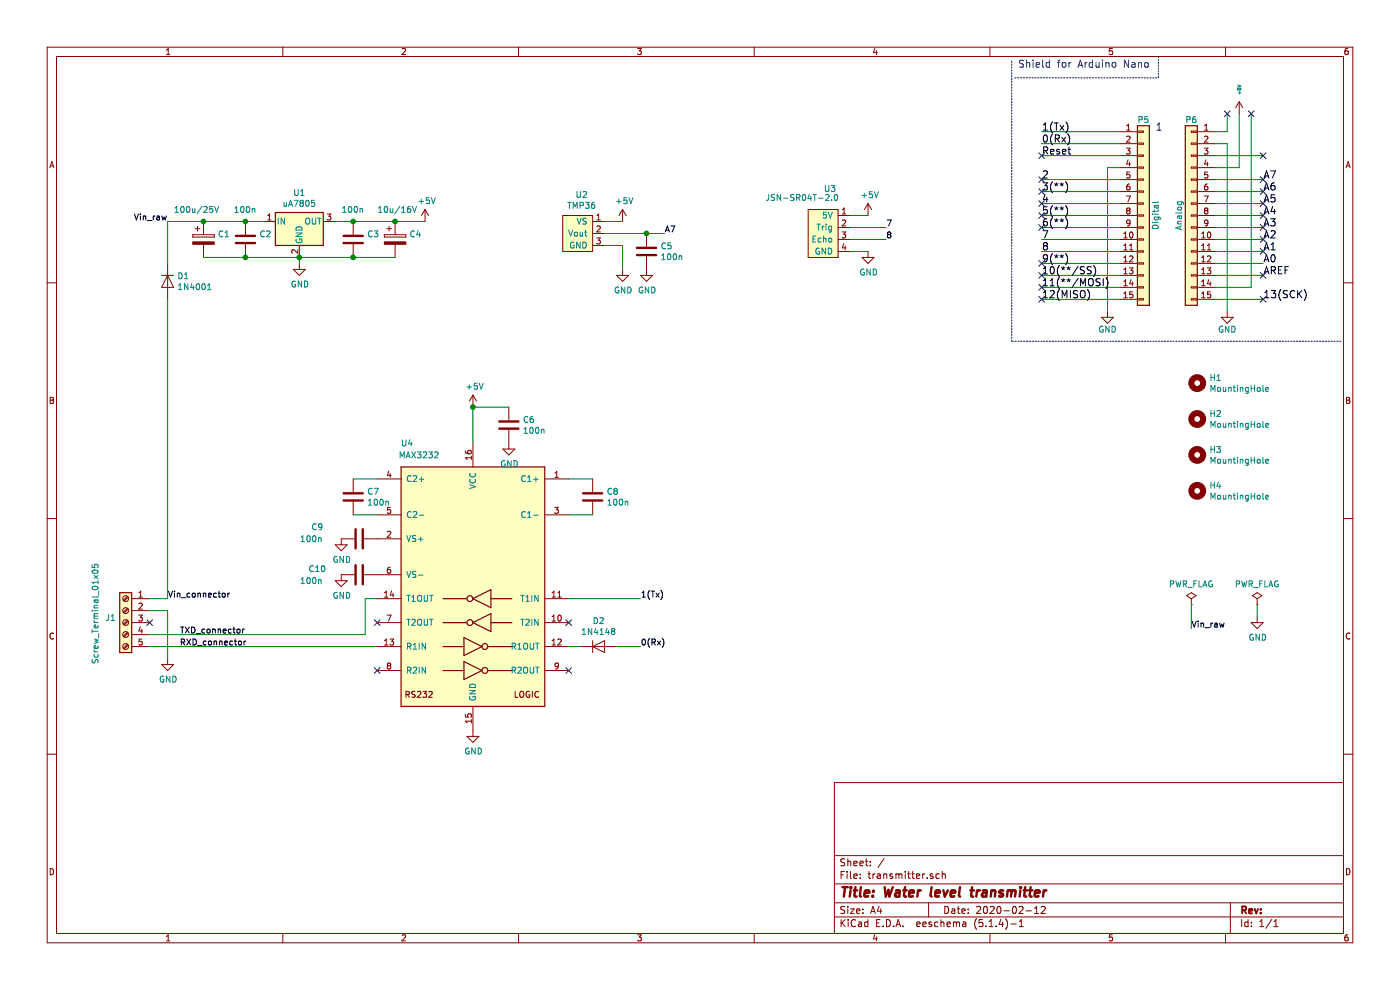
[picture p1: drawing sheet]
EESchema Schematic File Version 4
LIBS:transmitter-cache
EELAYER 30 0
EELAYER END
$Descr A4 11693 8268
encoding utf-8
Sheet 1 1
Title "Water level transmitter"
Date "2020-02-12"
Rev ""
Comp ""
Comment1 ""
Comment2 ""
Comment3 ""
Comment4 ""
$EndDescr
Text Label 8700 1100 0    60   ~ 0
1(Tx)
Text Label 8700 1200 0    60   ~ 0
0(Rx)
Text Label 8700 1300 0    60   ~ 0
Reset
Text Label 8700 1500 0    60   ~ 0
2
Text Label 8700 1600 0    60   ~ 0
3(**)
Text Label 8700 1700 0    60   ~ 0
4
Text Label 8700 1800 0    60   ~ 0
5(**)
Text Label 8700 1900 0    60   ~ 0
6(**)
Text Label 8700 2000 0    60   ~ 0
7
Text Label 8700 2100 0    60   ~ 0
8
Text Label 8700 2200 0    60   ~ 0
9(**)
Text Label 8700 2300 0    60   ~ 0
10(**/SS)
Text Label 8700 2400 0    60   ~ 0
11(**/MOSI)
Text Label 8700 2500 0    60   ~ 0
12(MISO)
Text Label 10550 2500 0    60   ~ 0
13(SCK)
Text Label 10550 2200 0    60   ~ 0
A0
Text Label 10550 2100 0    60   ~ 0
A1
Text Label 10550 2000 0    60   ~ 0
A2
Text Label 10550 1900 0    60   ~ 0
A3
Text Label 10550 1800 0    60   ~ 0
A4
Text Label 10550 1700 0    60   ~ 0
A5
Text Label 10550 1600 0    60   ~ 0
A6
Text Label 10550 1500 0    60   ~ 0
A7
Text Label 10550 2300 0    60   ~ 0
AREF
Text Notes 8500 575  0    60   ~ 0
Shield for Arduino Nano
Wire Notes Line
	8475 650  9675 650 
Wire Notes Line
	9675 650  9675 475 
$Comp
L Connector_Generic:Conn_01x15 P5
U 1 1
P 9550 1800
F 0 "P5" H 9550 2600 50  0000 C CNN
F 1 "Digital" V 9650 1800 50  0000 C CNN
F 2 "MyFootprints:Socket_Strip_Arduino_1x15" H 9550 1800 50  0001 C CNN
F 3 "" H 9550 1800 50  0000 C CNN
	1    9550 1800
	1    0    0    -1  
$EndComp
$Comp
L Connector_Generic:Conn_01x15 P6
U 1 1
P 9950 1800
F 0 "P6" H 9950 2600 50  0000 C CNN
F 1 "Analog" V 10050 1800 50  0000 C CNN
F 2 "MyFootprints:Socket_Strip_Arduino_1x15" H 9950 1800 50  0001 C CNN
F 3 "" H 9950 1800 50  0000 C CNN
	1    9950 1800
	-1   0    0    -1  
$EndComp
$Comp
L power:GND #PWR010
U 1 1
P 9250 2600
F 0 "#PWR010" H 9250 2350 50  0001 C CNN
F 1 "GND" H 9250 2450 50  0000 C CNN
F 2 "" H 9250 2600 50  0000 C CNN
F 3 "" H 9250 2600 50  0000 C CNN
	1    9250 2600
	1    0    0    -1  
$EndComp
Wire Wire Line
	9350 1400 9250 1400
Wire Wire Line
	9250 1400 9250 2600
Wire Wire Line
	9350 1100 8700 1100
Wire Wire Line
	8700 1200 9350 1200
Wire Wire Line
	9350 1300 8700 1300
Wire Wire Line
	8700 1500 9350 1500
Wire Wire Line
	9350 1600 8700 1600
Wire Wire Line
	8700 1700 9350 1700
Wire Wire Line
	9350 1800 8700 1800
Wire Wire Line
	8700 1900 9350 1900
Wire Wire Line
	9350 2000 8700 2000
Wire Wire Line
	8700 2100 9350 2100
Wire Wire Line
	9350 2200 8700 2200
Wire Wire Line
	8700 2300 9350 2300
Wire Wire Line
	9350 2400 8700 2400
Wire Wire Line
	8700 2500 9350 2500
$Comp
L power:GND #PWR011
U 1 1
P 10250 2600
F 0 "#PWR011" H 10250 2350 50  0001 C CNN
F 1 "GND" H 10250 2450 50  0000 C CNN
F 2 "" H 10250 2600 50  0000 C CNN
F 3 "" H 10250 2600 50  0000 C CNN
	1    10250 2600
	1    0    0    -1  
$EndComp
Wire Wire Line
	10250 2600 10250 1200
Wire Wire Line
	10250 1200 10150 1200
Wire Wire Line
	10150 1100 10250 1100
Wire Wire Line
	10250 1100 10250 950 
$Comp
L power:+5V #PWR01
U 1 1
P 10350 950
F 0 "#PWR01" H 10350 800 50  0001 C CNN
F 1 "+5V" V 10350 1150 28  0000 C CNN
F 2 "" H 10350 950 50  0000 C CNN
F 3 "" H 10350 950 50  0000 C CNN
	1    10350 950 
	1    0    0    -1  
$EndComp
Wire Wire Line
	10350 950  10350 1400
Wire Wire Line
	10350 1400 10150 1400
Wire Wire Line
	10450 950  10450 2400
Wire Wire Line
	10450 2400 10150 2400
Wire Wire Line
	10550 1300 10150 1300
Wire Wire Line
	10150 1500 10550 1500
Wire Wire Line
	10550 1600 10150 1600
Wire Wire Line
	10550 1700 10150 1700
Wire Wire Line
	10150 1800 10550 1800
Wire Wire Line
	10550 1900 10150 1900
Wire Wire Line
	10550 2000 10150 2000
Wire Wire Line
	10150 2100 10550 2100
Wire Wire Line
	10550 2200 10150 2200
Wire Wire Line
	10550 2300 10150 2300
Wire Wire Line
	10150 2500 10550 2500
Wire Notes Line
	11200 2850 8450 2850
Wire Notes Line
	8450 2850 8450 500 
Text Notes 9650 1100 0    60   ~ 0
1
$Comp
L Connector:Screw_Terminal_01x05 J1
U 1 1
P 1050 5200
F 0 "J1" H 1130 5242 50  0000 L CNN
F 1 "Screw_Terminal_01x05" V 1300 4850 50  0000 L CNN
F 2 "TerminalBlock_MetzConnect:TerminalBlock_MetzConnect_Type101_RT01605HBWC_1x05_P5.08mm_Horizontal" H 1050 5200 50  0001 C CNN
F 3 "~" H 1050 5200 50  0001 C CNN
	1    1050 5200
	-1   0    0    -1  
$EndComp
$Comp
L MyLib:TMP36 U2
U 1 1
P 4800 1950
F 0 "U2" H 4858 2275 50  0000 C CNN
F 1 "TMP36" H 4858 2184 50  0000 C CNN
F 2 "Package_TO_SOT_THT:TO-92" H 4800 1950 50  0001 C CNN
F 3 "" H 4800 1950 50  0001 C CNN
	1    4800 1950
	1    0    0    -1  
$EndComp
$Comp
L MyLib:JSN-SR04T-2.0 U3
U 1 1
P 6900 1950
F 0 "U3" H 6933 2325 50  0000 C CNN
F 1 "JSN-SR04T-2.0" H 6700 2250 50  0000 C CNN
F 2 "MyFootprints:JSN-SR04T-2.0-Vertical" H 7000 2250 50  0001 C CNN
F 3 "" H 7000 2250 50  0001 C CNN
	1    6900 1950
	1    0    0    -1  
$EndComp
$Comp
L Regulator_Linear:uA7805 U1
U 1 1
P 2500 1850
F 0 "U1" H 2500 2092 50  0000 C CNN
F 1 "uA7805" H 2500 2001 50  0000 C CNN
F 2 "Package_TO_SOT_THT:TO-220-3_Horizontal_TabDown" H 2525 1700 50  0001 L CIN
F 3 "http://www.ti.com/lit/ds/symlink/ua78.pdf" H 2500 1800 50  0001 C CNN
	1    2500 1850
	1    0    0    -1  
$EndComp
$Comp
L Diode:1N4148 D2
U 1 1
P 5000 5400
F 0 "D2" H 5000 5616 50  0000 C CNN
F 1 "1N4148" H 5000 5525 50  0000 C CNN
F 2 "Diode_THT:D_DO-35_SOD27_P7.62mm_Horizontal" H 5000 5225 50  0001 C CNN
F 3 "https://assets.nexperia.com/documents/data-sheet/1N4148_1N4448.pdf" H 5000 5400 50  0001 C CNN
	1    5000 5400
	1    0    0    -1  
$EndComp
$Comp
L Device:C C2
U 1 1
P 2050 2000
F 0 "C2" H 2165 2046 50  0000 L CNN
F 1 "100n" H 1950 2250 50  0000 L CNN
F 2 "Capacitor_THT:C_Rect_L7.0mm_W2.0mm_P5.00mm" H 2088 1850 50  0001 C CNN
F 3 "~" H 2050 2000 50  0001 C CNN
	1    2050 2000
	1    0    0    -1  
$EndComp
$Comp
L Device:C C3
U 1 1
P 2950 2000
F 0 "C3" H 3065 2046 50  0000 L CNN
F 1 "100n" H 2850 2250 50  0000 L CNN
F 2 "Capacitor_THT:C_Rect_L7.0mm_W2.0mm_P5.00mm" H 2988 1850 50  0001 C CNN
F 3 "~" H 2950 2000 50  0001 C CNN
	1    2950 2000
	1    0    0    -1  
$EndComp
$Comp
L Device:CP C4
U 1 1
P 3300 2000
F 0 "C4" H 3418 2046 50  0000 L CNN
F 1 "10u/16V" H 3150 2250 50  0000 L CNN
F 2 "Capacitor_THT:CP_Radial_D8.0mm_P5.00mm" H 3338 1850 50  0001 C CNN
F 3 "~" H 3300 2000 50  0001 C CNN
	1    3300 2000
	1    0    0    -1  
$EndComp
$Comp
L Device:CP C1
U 1 1
P 1700 2000
F 0 "C1" H 1818 2046 50  0000 L CNN
F 1 "100u/25V" H 1450 2250 50  0000 L CNN
F 2 "Capacitor_THT:CP_Radial_D8.0mm_P5.00mm" H 1738 1850 50  0001 C CNN
F 3 "~" H 1700 2000 50  0001 C CNN
	1    1700 2000
	1    0    0    -1  
$EndComp
$Comp
L Device:C C5
U 1 1
P 5400 2100
F 0 "C5" H 5515 2146 50  0000 L CNN
F 1 "100n" H 5515 2055 50  0000 L CNN
F 2 "Capacitor_THT:C_Rect_L7.0mm_W2.0mm_P5.00mm" H 5438 1950 50  0001 C CNN
F 3 "~" H 5400 2100 50  0001 C CNN
	1    5400 2100
	1    0    0    -1  
$EndComp
$Comp
L Device:C C6
U 1 1
P 4250 3550
F 0 "C6" H 4365 3596 50  0000 L CNN
F 1 "100n" H 4365 3505 50  0000 L CNN
F 2 "Capacitor_THT:C_Rect_L7.0mm_W2.0mm_P5.00mm" H 4288 3400 50  0001 C CNN
F 3 "~" H 4250 3550 50  0001 C CNN
	1    4250 3550
	1    0    0    -1  
$EndComp
$Comp
L Device:C C8
U 1 1
P 4950 4150
F 0 "C8" H 5065 4196 50  0000 L CNN
F 1 "100n" H 5065 4105 50  0000 L CNN
F 2 "Capacitor_THT:C_Rect_L7.0mm_W2.0mm_P5.00mm" H 4988 4000 50  0001 C CNN
F 3 "~" H 4950 4150 50  0001 C CNN
	1    4950 4150
	1    0    0    -1  
$EndComp
$Comp
L Device:C C7
U 1 1
P 2950 4150
F 0 "C7" H 3065 4196 50  0000 L CNN
F 1 "100n" H 3065 4105 50  0000 L CNN
F 2 "Capacitor_THT:C_Rect_L7.0mm_W2.0mm_P5.00mm" H 2988 4000 50  0001 C CNN
F 3 "~" H 2950 4150 50  0001 C CNN
	1    2950 4150
	1    0    0    -1  
$EndComp
$Comp
L Device:C C9
U 1 1
P 3000 4500
F 0 "C9" V 2900 4150 50  0000 C CNN
F 1 "100n" V 3000 4100 50  0000 C CNN
F 2 "Capacitor_THT:C_Rect_L7.0mm_W2.0mm_P5.00mm" H 3038 4350 50  0001 C CNN
F 3 "~" H 3000 4500 50  0001 C CNN
	1    3000 4500
	0    1    1    0   
$EndComp
$Comp
L Device:C C10
U 1 1
P 3000 4800
F 0 "C10" V 2950 4450 50  0000 C CNN
F 1 "100n" V 3050 4400 50  0000 C CNN
F 2 "Capacitor_THT:C_Rect_L7.0mm_W2.0mm_P5.00mm" H 3038 4650 50  0001 C CNN
F 3 "~" H 3000 4800 50  0001 C CNN
	1    3000 4800
	0    1    1    0   
$EndComp
$Comp
L power:GND #PWR018
U 1 1
P 1400 5500
F 0 "#PWR018" H 1400 5250 50  0001 C CNN
F 1 "GND" H 1405 5327 50  0000 C CNN
F 2 "" H 1400 5500 50  0001 C CNN
F 3 "" H 1400 5500 50  0001 C CNN
	1    1400 5500
	1    0    0    -1  
$EndComp
$Comp
L power:GND #PWR07
U 1 1
P 2500 2200
F 0 "#PWR07" H 2500 1950 50  0001 C CNN
F 1 "GND" H 2505 2027 50  0000 C CNN
F 2 "" H 2500 2200 50  0001 C CNN
F 3 "" H 2500 2200 50  0001 C CNN
	1    2500 2200
	1    0    0    -1  
$EndComp
Wire Wire Line
	2500 2150 2500 2200
Wire Wire Line
	1700 2150 2050 2150
Wire Wire Line
	2050 2150 2500 2150
Connection ~ 2050 2150
Connection ~ 2500 2150
Wire Wire Line
	2500 2150 2950 2150
Wire Wire Line
	2950 2150 3300 2150
Connection ~ 2950 2150
Wire Wire Line
	1250 5000 1400 5000
Wire Wire Line
	1700 1850 2050 1850
Connection ~ 1700 1850
Wire Wire Line
	2050 1850 2200 1850
Connection ~ 2050 1850
Wire Wire Line
	2800 1850 2950 1850
Wire Wire Line
	2950 1850 3300 1850
Connection ~ 2950 1850
$Comp
L Diode:1N4001 D1
U 1 1
P 1400 2350
F 0 "D1" V 1354 2429 50  0000 L CNN
F 1 "1N4001" V 1445 2429 50  0000 L CNN
F 2 "Diode_THT:D_DO-41_SOD81_P10.16mm_Horizontal" H 1400 2175 50  0001 C CNN
F 3 "http://www.vishay.com/docs/88503/1n4001.pdf" H 1400 2350 50  0001 C CNN
	1    1400 2350
	0    1    1    0   
$EndComp
Wire Wire Line
	1400 1850 1400 2200
Wire Wire Line
	1400 1850 1700 1850
Text Label 1400 5000 0    50   ~ 0
Vin_connector
$Comp
L power:+5V #PWR04
U 1 1
P 3550 1850
F 0 "#PWR04" H 3550 1700 50  0001 C CNN
F 1 "+5V" H 3565 2023 50  0000 C CNN
F 2 "" H 3550 1850 50  0001 C CNN
F 3 "" H 3550 1850 50  0001 C CNN
	1    3550 1850
	1    0    0    -1  
$EndComp
Connection ~ 3300 1850
$Comp
L power:+5V #PWR05
U 1 1
P 5200 1850
F 0 "#PWR05" H 5200 1700 50  0001 C CNN
F 1 "+5V" H 5215 2023 50  0000 C CNN
F 2 "" H 5200 1850 50  0001 C CNN
F 3 "" H 5200 1850 50  0001 C CNN
	1    5200 1850
	1    0    0    -1  
$EndComp
$Comp
L power:GND #PWR08
U 1 1
P 5200 2250
F 0 "#PWR08" H 5200 2000 50  0001 C CNN
F 1 "GND" H 5205 2077 50  0000 C CNN
F 2 "" H 5200 2250 50  0001 C CNN
F 3 "" H 5200 2250 50  0001 C CNN
	1    5200 2250
	1    0    0    -1  
$EndComp
$Comp
L power:GND #PWR09
U 1 1
P 5400 2250
F 0 "#PWR09" H 5400 2000 50  0001 C CNN
F 1 "GND" H 5405 2077 50  0000 C CNN
F 2 "" H 5400 2250 50  0001 C CNN
F 3 "" H 5400 2250 50  0001 C CNN
	1    5400 2250
	1    0    0    -1  
$EndComp
Text Label 5550 1950 0    50   ~ 0
A7
$Comp
L power:+5V #PWR03
U 1 1
P 7250 1800
F 0 "#PWR03" H 7250 1650 50  0001 C CNN
F 1 "+5V" H 7265 1973 50  0000 C CNN
F 2 "" H 7250 1800 50  0001 C CNN
F 3 "" H 7250 1800 50  0001 C CNN
	1    7250 1800
	1    0    0    -1  
$EndComp
Wire Wire Line
	7250 1800 7100 1800
Connection ~ 5400 1950
Wire Wire Line
	5400 1950 5550 1950
Wire Wire Line
	5200 2250 5200 2050
$Comp
L power:GND #PWR06
U 1 1
P 7250 2100
F 0 "#PWR06" H 7250 1850 50  0001 C CNN
F 1 "GND" H 7255 1927 50  0000 C CNN
F 2 "" H 7250 2100 50  0001 C CNN
F 3 "" H 7250 2100 50  0001 C CNN
	1    7250 2100
	1    0    0    -1  
$EndComp
Wire Wire Line
	7250 2100 7100 2100
Wire Wire Line
	7100 1900 7400 1900
Text Label 7400 1900 0    50   ~ 0
7
Wire Wire Line
	7100 2000 7400 2000
Text Label 7400 2000 0    50   ~ 0
8
$Comp
L power:+5V #PWR012
U 1 1
P 3950 3400
F 0 "#PWR012" H 3950 3250 50  0001 C CNN
F 1 "+5V" H 3965 3573 50  0000 C CNN
F 2 "" H 3950 3400 50  0001 C CNN
F 3 "" H 3950 3400 50  0001 C CNN
	1    3950 3400
	1    0    0    -1  
$EndComp
Wire Wire Line
	3950 3700 3950 3400
Wire Wire Line
	3950 3400 4250 3400
$Comp
L power:GND #PWR013
U 1 1
P 4250 3700
F 0 "#PWR013" H 4250 3450 50  0001 C CNN
F 1 "GND" H 4255 3527 50  0000 C CNN
F 2 "" H 4250 3700 50  0001 C CNN
F 3 "" H 4250 3700 50  0001 C CNN
	1    4250 3700
	1    0    0    -1  
$EndComp
Wire Wire Line
	2950 4000 3150 4000
Wire Wire Line
	2950 4300 3150 4300
Wire Wire Line
	4750 4000 4950 4000
Wire Wire Line
	4750 4300 4950 4300
$Comp
L power:GND #PWR015
U 1 1
P 2850 4800
F 0 "#PWR015" H 2850 4550 50  0001 C CNN
F 1 "GND" H 2855 4627 50  0000 C CNN
F 2 "" H 2850 4800 50  0001 C CNN
F 3 "" H 2850 4800 50  0001 C CNN
	1    2850 4800
	1    0    0    -1  
$EndComp
$Comp
L power:GND #PWR014
U 1 1
P 2850 4500
F 0 "#PWR014" H 2850 4250 50  0001 C CNN
F 1 "GND" H 2855 4327 50  0000 C CNN
F 2 "" H 2850 4500 50  0001 C CNN
F 3 "" H 2850 4500 50  0001 C CNN
	1    2850 4500
	1    0    0    -1  
$EndComp
$Comp
L Interface_UART:MAX3232 U4
U 1 1
P 3950 4900
F 0 "U4" H 4500 6100 50  0000 C CNN
F 1 "MAX3232" H 4400 6000 50  0000 C CNN
F 2 "Package_DIP:DIP-16_W7.62mm_LongPads" H 4000 3850 50  0001 L CNN
F 3 "https://datasheets.maximintegrated.com/en/ds/MAX3222-MAX3241.pdf" H 3950 5000 50  0001 C CNN
	1    3950 4900
	-1   0    0    -1  
$EndComp
Wire Wire Line
	4850 5400 4750 5400
Wire Wire Line
	5150 5400 5350 5400
Wire Wire Line
	4750 5000 5350 5000
Wire Wire Line
	5050 2050 5200 2050
Wire Wire Line
	5050 1950 5400 1950
Wire Wire Line
	5050 1850 5200 1850
Text Label 1500 5300 0    50   ~ 0
TXD_connector
Text Label 1500 5400 0    50   ~ 0
RXD_connector
Text Label 5350 5000 0    50   ~ 0
1(Tx)
Text Label 5350 5400 0    50   ~ 0
0(Rx)
NoConn ~ 8700 1300
NoConn ~ 8700 1500
NoConn ~ 8700 1600
NoConn ~ 8700 1700
NoConn ~ 8700 1800
NoConn ~ 8700 1900
NoConn ~ 8700 2200
NoConn ~ 8700 2300
NoConn ~ 8700 2400
NoConn ~ 8700 2500
NoConn ~ 10550 2500
NoConn ~ 10550 2300
NoConn ~ 10550 2100
NoConn ~ 10550 2000
NoConn ~ 10550 1900
NoConn ~ 10550 1800
NoConn ~ 10550 1700
NoConn ~ 10550 1600
NoConn ~ 10550 1500
Wire Wire Line
	3300 1850 3550 1850
$Comp
L power:GND #PWR019
U 1 1
P 3950 6100
F 0 "#PWR019" H 3950 5850 50  0001 C CNN
F 1 "GND" H 3955 5927 50  0000 C CNN
F 2 "" H 3950 6100 50  0001 C CNN
F 3 "" H 3950 6100 50  0001 C CNN
	1    3950 6100
	1    0    0    -1  
$EndComp
$Comp
L power:PWR_FLAG #FLG01
U 1 1
P 10500 5050
F 0 "#FLG01" H 10500 5125 50  0001 C CNN
F 1 "PWR_FLAG" H 10500 5223 50  0000 C CNN
F 2 "" H 10500 5050 50  0001 C CNN
F 3 "~" H 10500 5050 50  0001 C CNN
	1    10500 5050
	1    0    0    -1  
$EndComp
$Comp
L power:GND #PWR017
U 1 1
P 10500 5150
F 0 "#PWR017" H 10500 4900 50  0001 C CNN
F 1 "GND" H 10505 4977 50  0000 C CNN
F 2 "" H 10500 5150 50  0001 C CNN
F 3 "" H 10500 5150 50  0001 C CNN
	1    10500 5150
	1    0    0    -1  
$EndComp
Wire Wire Line
	10500 5150 10500 5050
$Comp
L power:PWR_FLAG #FLG02
U 1 1
P 9950 5050
F 0 "#FLG02" H 9950 5125 50  0001 C CNN
F 1 "PWR_FLAG" H 9950 5223 50  0000 C CNN
F 2 "" H 9950 5050 50  0001 C CNN
F 3 "~" H 9950 5050 50  0001 C CNN
	1    9950 5050
	1    0    0    -1  
$EndComp
Text Label 9950 5250 0    50   ~ 0
Vin_raw
Text Label 1400 1850 2    50   ~ 0
Vin_raw
NoConn ~ 3150 5600
NoConn ~ 4750 5600
NoConn ~ 4750 5200
NoConn ~ 10250 950 
NoConn ~ 10550 1300
Wire Wire Line
	9950 5250 9950 5050
Connection ~ 3950 3400
NoConn ~ 10450 950 
NoConn ~ 14350 800 
NoConn ~ 15800 750 
$Comp
L Mechanical:MountingHole H1
U 1 1
P 10000 3200
F 0 "H1" H 10100 3246 50  0000 L CNN
F 1 "MountingHole" H 10100 3155 50  0000 L CNN
F 2 "MountingHole:MountingHole_3.2mm_M3" H 10000 3200 50  0001 C CNN
F 3 "~" H 10000 3200 50  0001 C CNN
	1    10000 3200
	1    0    0    -1  
$EndComp
$Comp
L Mechanical:MountingHole H2
U 1 1
P 10000 3500
F 0 "H2" H 10100 3546 50  0000 L CNN
F 1 "MountingHole" H 10100 3455 50  0000 L CNN
F 2 "MountingHole:MountingHole_3.2mm_M3" H 10000 3500 50  0001 C CNN
F 3 "~" H 10000 3500 50  0001 C CNN
	1    10000 3500
	1    0    0    -1  
$EndComp
$Comp
L Mechanical:MountingHole H3
U 1 1
P 10000 3800
F 0 "H3" H 10100 3846 50  0000 L CNN
F 1 "MountingHole" H 10100 3755 50  0000 L CNN
F 2 "MountingHole:MountingHole_3.2mm_M3" H 10000 3800 50  0001 C CNN
F 3 "~" H 10000 3800 50  0001 C CNN
	1    10000 3800
	1    0    0    -1  
$EndComp
$Comp
L Mechanical:MountingHole H4
U 1 1
P 10000 4100
F 0 "H4" H 10100 4146 50  0000 L CNN
F 1 "MountingHole" H 10100 4055 50  0000 L CNN
F 2 "MountingHole:MountingHole_3.2mm_M3" H 10000 4100 50  0001 C CNN
F 3 "~" H 10000 4100 50  0001 C CNN
	1    10000 4100
	1    0    0    -1  
$EndComp
Wire Wire Line
	1250 5100 1400 5100
Wire Wire Line
	1400 5100 1400 5500
NoConn ~ 1250 5200
NoConn ~ 3150 5200
Wire Wire Line
	1400 2500 1400 5000
Wire Wire Line
	1250 5400 3150 5400
Wire Wire Line
	3050 5300 3050 5000
Wire Wire Line
	3050 5000 3150 5000
Wire Wire Line
	1250 5300 3050 5300
$EndSCHEMATC
